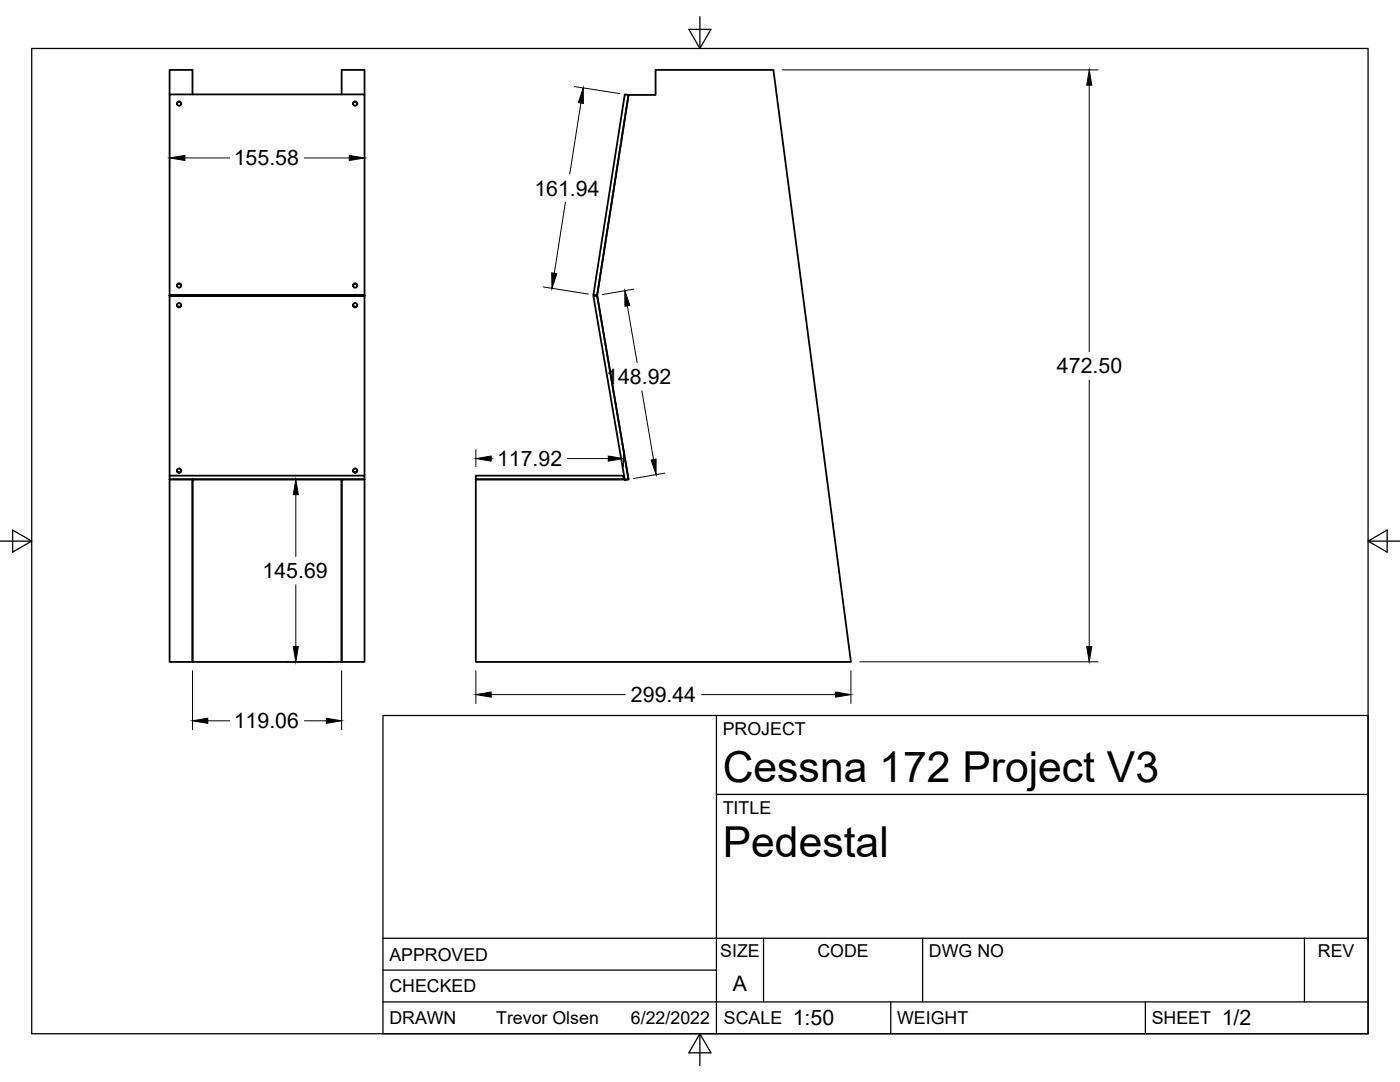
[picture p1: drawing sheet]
<svg xmlns="http://www.w3.org/2000/svg" width="279mm" height="216mm" viewBox="0 0 279 216" stroke-linecap="round" stroke-linejoin="round" font-family="sans-serif">
<!-- layer: Visible -->
<g fill="none" stroke="#000" stroke-width=".36">
<path d="M33.8 18.8v-4.9h4.6v4.9M33.8 18.8h38.9v40.1h-38.9zM68.2 18.8v-4.9h4.5v4.9M124.7 18.8l.7 .1-6.2 40-.8-.1zM125.4 18.9h5.4v-5h23.5l15.5 118.2h-74.8v-36.4h30.4l-6.2-36.8zM35.3 20.7a.43 .43 0 0 1 .4-.3 .43 .43 0 0 1 .5 .3M70.4 20.7a.43 .43 0 0 1 .5-.3 .43 .43 0 0 1 .4 .3M33.8 58.9h4.6M33.8 58.8h38.9M35.3 57a.43 .43 0 0 1 .4-.3 .43 .43 0 0 1 .5 .3M68.2 58.9h4.5M70.4 57a.43 .43 0 0 1 .5-.3 .43 .43 0 0 1 .4 .3"/>
<path d="M72.7 58.9h-38.9v36M72.7 58.9v.2h-38.9M72.7 59.1v35.8M118.4 59.1l.8-.2 6.2 36.8-.7 .1zM35.3 60.8a.43 .43 0 0 0 .4 .4 .43 .43 0 0 0 .5-.4M70.4 60.8a.43 .43 0 0 0 .5 .4 .43 .43 0 0 0 .4-.4M33.8 95.7h4.6v36.4h-4.6zM33.8 94.9h38.9v.8h-38.9zM35.3 93.9a.43 .43 0 0 0 .4 .3 .43 .43 0 0 0 .5-.3M38.4 95.7h29.8v36.4h-29.8zM68.2 95.7h4.5v36.4h-4.5zM70.4 93.9a.43 .43 0 0 0 .5 .3 .43 .43 0 0 0 .4-.3"/>
<path d="M95 94.9h29.4v.8h-29.4z"/>
<circle cx="35.7" cy="20.7" r=".43"/>
<circle cx="70.9" cy="20.7" r=".43"/>
<circle cx="35.7" cy="57" r=".43"/>
<circle cx="70.9" cy="57" r=".43"/>
<circle cx="35.7" cy="60.9" r=".43"/>
<circle cx="70.9" cy="60.9" r=".43"/>
<circle cx="35.7" cy="93.9" r=".43"/>
<circle cx="70.9" cy="93.9" r=".43"/>
</g>
<g fill="#000">
<circle cx="38.4" cy="95.8" r=".18"/>
<circle cx="68.2" cy="95.8" r=".18"/>
</g>
<!-- layer: Border -->
<path d="M6.3 9.7h266.7v196.6h-266.7zM139.7 3.3v6.4l2.2-3.8h-4.4l2.2 3.8M0 108h6.3l-3.8-2.2v4.4l3.8-2.2M273 108l3.8 2.2v-4.4l-3.8 2.2h6.4M139.7 206.3l-2.2 3.8h4.4l-2.2-3.8v6.3" fill="none" stroke="#000" stroke-width=".25"/>
<!-- layer: Titleblock -->
<path d="M76.4 142.8h196.6v63.5h-196.6zM143 158.5h130M143 142.8v63.5M76.4 199.9h196.6M76.4 193.6h66.6M76.4 187.2h196.6M152.4 187.2v12.7M177.8 199.9v6.4M184.1 187.2v12.7M228.6 199.9v6.4M260.3 187.2v12.7" fill="none" stroke="#000" stroke-width=".25"/>
<!-- layer: FD_Dimensions -->
<g fill="none" stroke="#000" stroke-width=".2">
<path d="M114.6 17.3l9.1 1.4M156.1 13.9h63.1M217.4 17v53.2M33.8 20.6v12.7M36.9 31.5h8.9M60.7 31.5h9M72.7 20.6v12.7M115.9 20.6l-2.2 14.1M108.4 57.3l9 1.4M112.8 40.4l-2.2 14.1M126.4 57.7l-6.2 1.1M125.2 61l1.9 11.3"/>
<path d="M128.1 78l2.3 13.7M217.4 75.8v53.2M57.3 95.7h9.1M59 98.7v12.3M95 89.7v3.4M98 91.5h.4M113.2 91.5h8.2M124.4 89.7v3.4M132.7 94.4l-6.3 1.1M59 116.7v12.3M38.4 133.8v11.8M57.3 132.1h9.1"/>
<path d="M68.2 133.8v11.8M95 133.8v6.6M98 138.6h26.8M140 138.6h26.8M169.8 133.8v6.6M171.6 132.1h47.6M41.5 143.8h4.3M60.7 143.8h4.4"/>
</g>
<g fill="#000" stroke="#000" stroke-width=".2">
<path d="M217.4 13.9l.5 3.1h-1zM33.8 31.5l3.1-.5v1zM69.7 31l3 .5-3 .5zM116.4 17.5v3.1l-1-.1zM110.1 54.4l1 .2-.9 2.9zM124.7 58l1 2.9-1 .2zM59 95.7l.5 3h-1zM95 91.5l3-.5v1zM121.4 91l3 .5-3 .5zM129.9 91.8l1-.2v3.1zM58.5 129h1l-.5 3.1zM95 138.6l3-.5v1z"/>
<path d="M166.8 138.1l3 .5-3 .5zM216.9 129h1l-.5 3.1zM38.4 143.8l3.1-.5v1zM65.1 143.3l3.1 .5-3.1 .5z"/>
</g>
<g font-size="8.5">
<text x="144.3" y="156">Cessna 172 Project V3</text>
<text x="144.3" y="171">Pedestal</text>
</g>
<g font-size="4.3">
<text x="46.7" y="33">155.58</text>
<text x="106.6" y="39">161.94</text>
<text x="121" y="76.7">148.92</text>
<text x="210.9" y="74.5">472.50</text>
<text x="99.2" y="93">117.92</text>
<text x="52.4" y="115.4">145.69</text>
<text x="125.9" y="140.1">299.44</text>
<text x="46.7" y="145.3">119.06</text>
<text x="146.3" y="197.7">A</text>
<text x="158.2" y="204.6">1:50</text>
<text x="243.8" y="204.6">1/2</text>
</g>
<g font-size="3.5">
<text x="144.3" y="146.6">PROJECT</text>
<text x="144.3" y="162.3">TITLE</text>
<text x="77.7" y="191.7">APPROVED</text>
<text x="143.7" y="191">SIZE</text>
<text x="163.1" y="191">CODE</text>
<text x="185.4" y="191">DWG NO</text>
<text x="263" y="191">REV</text>
<text x="77.7" y="198">CHECKED</text>
<text x="77.7" y="204.4">DRAWN</text>
<text x="99" y="204.4">Trevor Olsen</text>
<text x="125.9" y="204.4">6/22/2022</text>
<text x="144.5" y="204.4">SCALE</text>
<text x="179" y="204.4">WEIGHT</text>
<text x="229.8" y="204.4">SHEET</text>
</g>
</svg>
